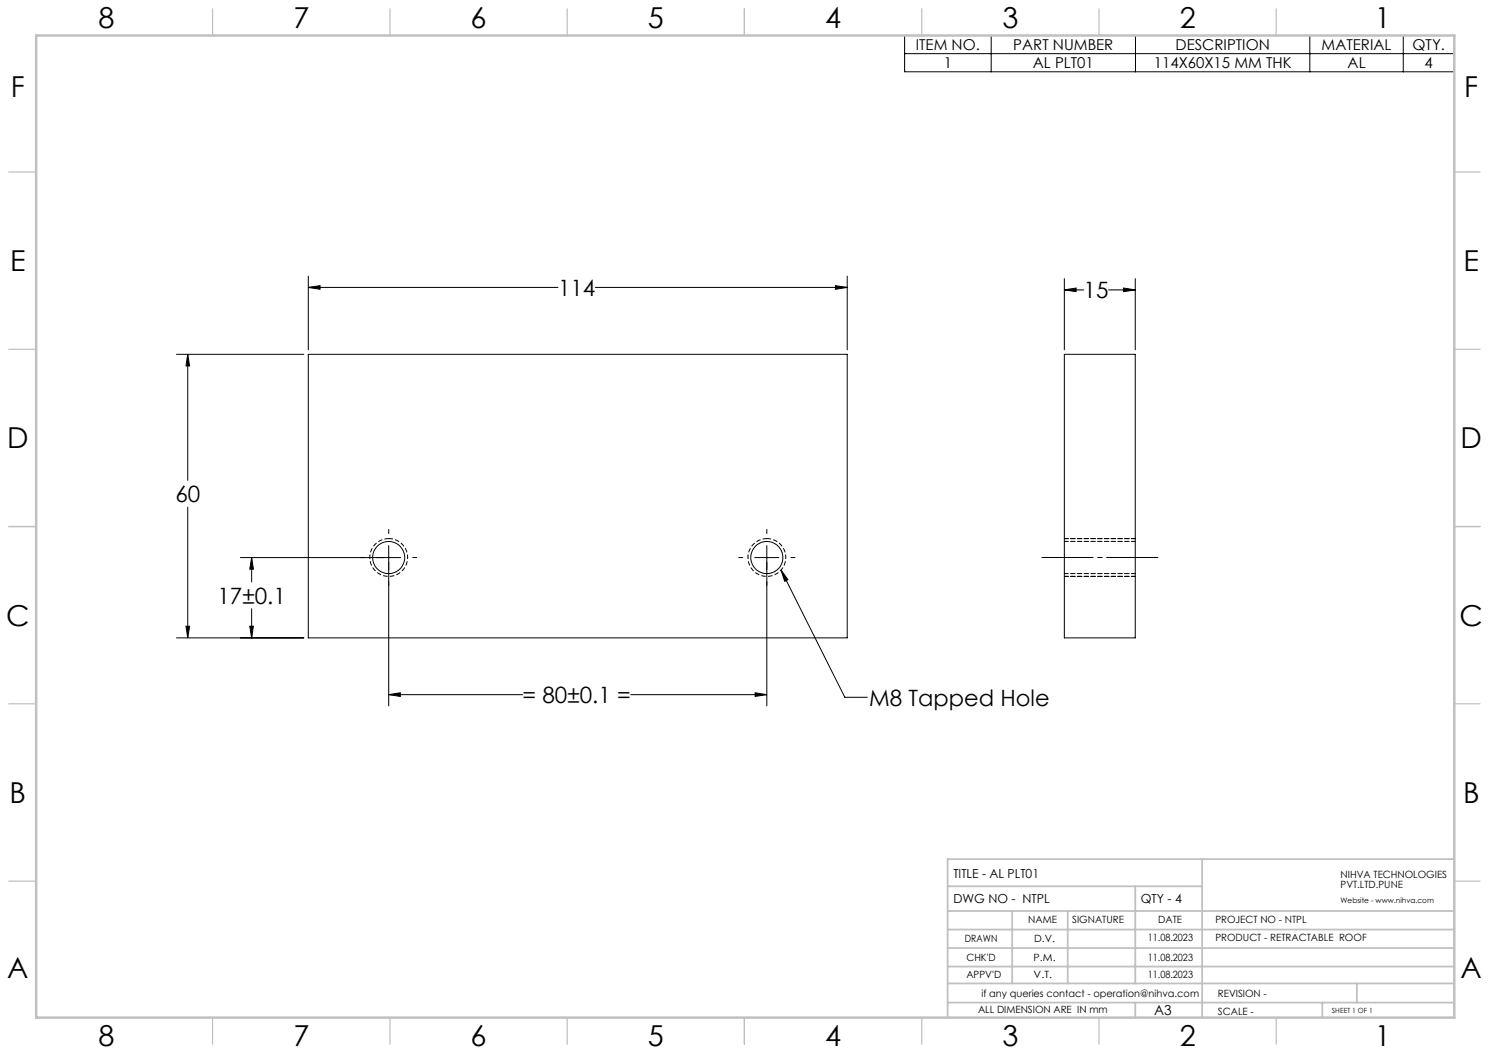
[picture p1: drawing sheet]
<svg xmlns="http://www.w3.org/2000/svg" width="420mm" height="297mm" viewBox="0 0 420 297" stroke-linecap="round" stroke-linejoin="round" font-family="sans-serif">
<g fill="none" stroke="#000" stroke-width=".28">
<path d="M255.2 10h155v10.2h-155zM255.2 15.1h155M279.6 10v10.2M320.3 10v10.2M369.5 10v10.2M395.8 10v10.2M87 77.9v20.8M239 77.9v20.8M300.2 78.6v20.1M320.2 78.6v20.1M49.8 99.9h35.9M53 99.9l.5 3.3h-1z"/>
<path d="M53 99.9v35.6M87 99.9h152v80h-152zM87 81.1l3.3-.5v1zM87 81.1h70.4M167.9 81.1h71.1M235.7 80.6l3.3 .5-3.3 .5zM300.2 99.9h20v80h-20zM300.2 81.8l3.3-.6v1.1zM300.2 81.8h5.4M312.7 81.8h7.5M316.9 81.2l3.3 .6-3.3 .5zM53 143v36.9"/>
<path d="M67.8 157.3h45.2M71 157.3l.5 3.2h-1.1zM71 157.3v6.8M109.6 149.3v1.2M109.6 153.9v45.2M116.4 157.3h1.1M208.4 157.3h1.1M212.9 157.3h6.8M216.3 149.3v1.2M216.3 153.9v45.2M223.1 157.3h1.1M49.8 179.9h35.9"/>
<path d="M52.5 176.6h1l-.5 3.3zM70.4 176.6h1.1l-.5 3.3zM71 171.7v8.2M220.3 160.8l18 35.9h6.4M220.3 160.8l1.9 2.7-.9 .5zM109.6 195.9l3.3-.5v1zM109.6 195.9h37.8M177.9 195.9h38.4M213 195.4l3.3 .5-3.3 .5z"/>
<circle cx="109.6" cy="157.2" r="4.5"/>
<circle cx="216.3" cy="157.2" r="4.5"/>
</g>
<path d="M109.6 151.9a5.3 5.3 0 0 0-4.6 7.9 5.3 5.3 0 0 0 9.1 .3 5.3 5.3 0 0 0-4.1-8.2h-.4M216.3 151.9a5.3 5.3 0 0 0-4.7 7.9 5.3 5.3 0 0 0 9.2 .3 5.3 5.3 0 0 0-4.2-8.2h-.3" fill="none" stroke="#000" stroke-width=".28" stroke-dasharray="1.3 .6" stroke-dashoffset=".1" stroke-linecap="butt"/>
<path d="M293.9 157.2h32.7" fill="none" stroke="#000" stroke-width=".28" stroke-dasharray="15.2 1.3 1.3 1.3" stroke-dashoffset=".8"/>
<g fill="none" stroke="#c0c0c0" stroke-width=".35">
<path d="M60 2.5v7.5M110 2.5v7.5M160 2.5v7.5M210 2.5v7.5M260 2.5v7.5M310 2.5v7.5M360 2.5v7.5M2.5 48.5h7.5M410 48.5h7.5M2.5 98.5h7.5M410 98.5h7.5M2.5 148.5h7.5"/>
<path d="M410 148.5h7.5M2.5 198.5h7.5M410 198.5h7.5M2.5 248.5h7.5M410 248.5h7.5M60 287v7.5M110 287v7.5M160 287v7.5M210 287v7.5M260 287v7.5M310 287v7.5M360 287v7.5"/>
</g>
<g fill="none" stroke="#c0c0c0" stroke-width=".5">
<path d="M267.3 257h142.7M267.3 250h71.8M285.5 257v20.4M301.2 257v20.4M320.2 250v27.4M339.1 242.3v44.7M410 242.3h-142.7v44.7M267.3 272.6h142.9M267.3 267.4h142.9M267.3 262.2h142.9M267.3 277.4h142.9M382.7 277.4v5.4"/>
<path d="M267.3 282.8h142.7M320.2 282.8v4.2M373 282.8v4.2"/>
</g>
<path d="M10.2 10h400v277h-400z" fill="none" stroke="#c0c0c0" stroke-width=".7"/>
<path d="M320.2 151.9h-20M320.2 152.7h-20M300.2 161.8h20M320.2 162.6h-20" fill="none" stroke="#000" stroke-width=".28" stroke-dasharray="1.3 .6" stroke-dashoffset=".2"/>
<g fill="#000">
<path d="M220.3 160.8l1.9 2.7-.9 .5z"/>
<path d="M235.7 80.6l3.3 .5-3.3 .5zM87 81.1l3.3-.5v1zM53 99.9l.5 3.3h-1zM52.5 176.6h1l-.5 3.3zM109.6 195.9l3.3-.5v1zM213 195.4l3.3 .5-3.3 .5zM71 157.3l.5 3.2h-1.1zM70.4 176.6h1.1l-.5 3.3zM300.2 81.8l3.3-.6v1.1zM316.9 81.2l3.3 .6-3.3 .5z"/>
</g>
<g font-size="8.1">
<text x="27.8" y="8">8</text>
<text x="82.8" y="8">7</text>
<text x="132.8" y="8">6</text>
<text x="182.8" y="8">5</text>
<text x="232.8" y="8">4</text>
<text x="282.8" y="8">3</text>
<text x="332.8" y="8">2</text>
<text x="387.8" y="8">1</text>
<text x="3" y="27.2">F</text>
<text x="413" y="27.2">F</text>
<text x="2.8" y="76.5">E</text>
<text x="412.8" y="76.5">E</text>
<text x="2" y="126.5">D</text>
<text x="412" y="126.5">D</text>
<text x="1.7" y="176.5">C</text>
<text x="411.7" y="176.5">C</text>
<text x="2.7" y="226.5">B</text>
<text x="412.7" y="226.5">B</text>
<text x="2" y="275.7">A</text>
<text x="412" y="275.7">A</text>
<text x="27.8" y="295">8</text>
<text x="82.8" y="295">7</text>
<text x="132.8" y="295">6</text>
<text x="182.8" y="295">5</text>
<text x="232.8" y="295">4</text>
<text x="282.8" y="295">3</text>
<text x="332.8" y="295">2</text>
<text x="387.8" y="295">1</text>
</g>
<g font-size="6.3">
<text x="157.4" y="83.5">114</text>
<text x="305.7" y="84.1">15</text>
<text x="49.5" y="141.7">60</text>
<text x="61.3" y="170.3">17±0.1</text>
<text x="147.4" y="198.3">= 80±0.1 =</text>
<text x="245.2" y="199.1">M8 Tapped Hole</text>
</g>
<g font-size="4.2">
<text x="258.3" y="14.1">ITEM NO.</text>
<text x="285.8" y="14.1">PART NUMBER</text>
<text x="331.6" y="14.1">DESCRIPTION</text>
<text x="372.8" y="14.1">MATERIAL</text>
<text x="398.4" y="14.1">QTY.</text>
<text x="266.2" y="19.2">1</text>
<text x="291.3" y="19.2">AL PLT01</text>
<text x="325.4" y="19.2">114X60X15 MM THK</text>
<text x="380.1" y="19.2">AL</text>
<text x="401.8" y="19.2">4</text>
</g>
<text font-size="3.9" x="325.5" y="286.4">A3</text>
<g font-size="3.5">
<text x="268.9" y="247.6">TITLE - AL PLT01</text>
<text x="268.9" y="254.8">DWG NO - NTPL</text>
<text x="321.8" y="254.8">QTY - 4</text>
</g>
<g font-size="2.8">
<text x="378.1" y="247.6">NIHVA TECHNOLOGIES</text>
<text x="378.1" y="250.4">PVT.LTD.PUNE</text>
<text x="290" y="260.4">NAME</text>
<text x="302.4" y="260.5">SIGNATURE</text>
<text x="326.7" y="260.5">DATE</text>
<text x="342.8" y="260.5">PROJECT NO - NTPL</text>
<text x="272.2" y="265.7">DRAWN</text>
<text x="291.7" y="265.7">D.V.</text>
<text x="323.8" y="265.5">11.08.2023</text>
<text x="342.8" y="265.5">PRODUCT - RETRACTABLE ROOF</text>
<text x="272.6" y="271.1">CHK'D</text>
<text x="272.6" y="275.8">APPV'D</text>
<text x="291.6" y="271.1">P.M.</text>
<text x="291.6" y="275.8">V.T.</text>
<text x="323.8" y="271.1">11.08.2023</text>
<text x="323.8" y="275.8">11.08.2023</text>
<text x="276.8" y="281.1">if any queries contact - operation@nihva.com</text>
<text x="343.5" y="281.1">REVISION -</text>
<text x="275.9" y="285.6">ALL DIMENSION ARE IN mm</text>
<text x="343.5" y="286.4">SCALE -</text>
</g>
<text font-size="2.1" x="378.1" y="254.8">Website - www.nihva.com</text>
<text font-size="2" x="375.7" y="285.6">SHEET 1 OF 1</text>
</svg>
